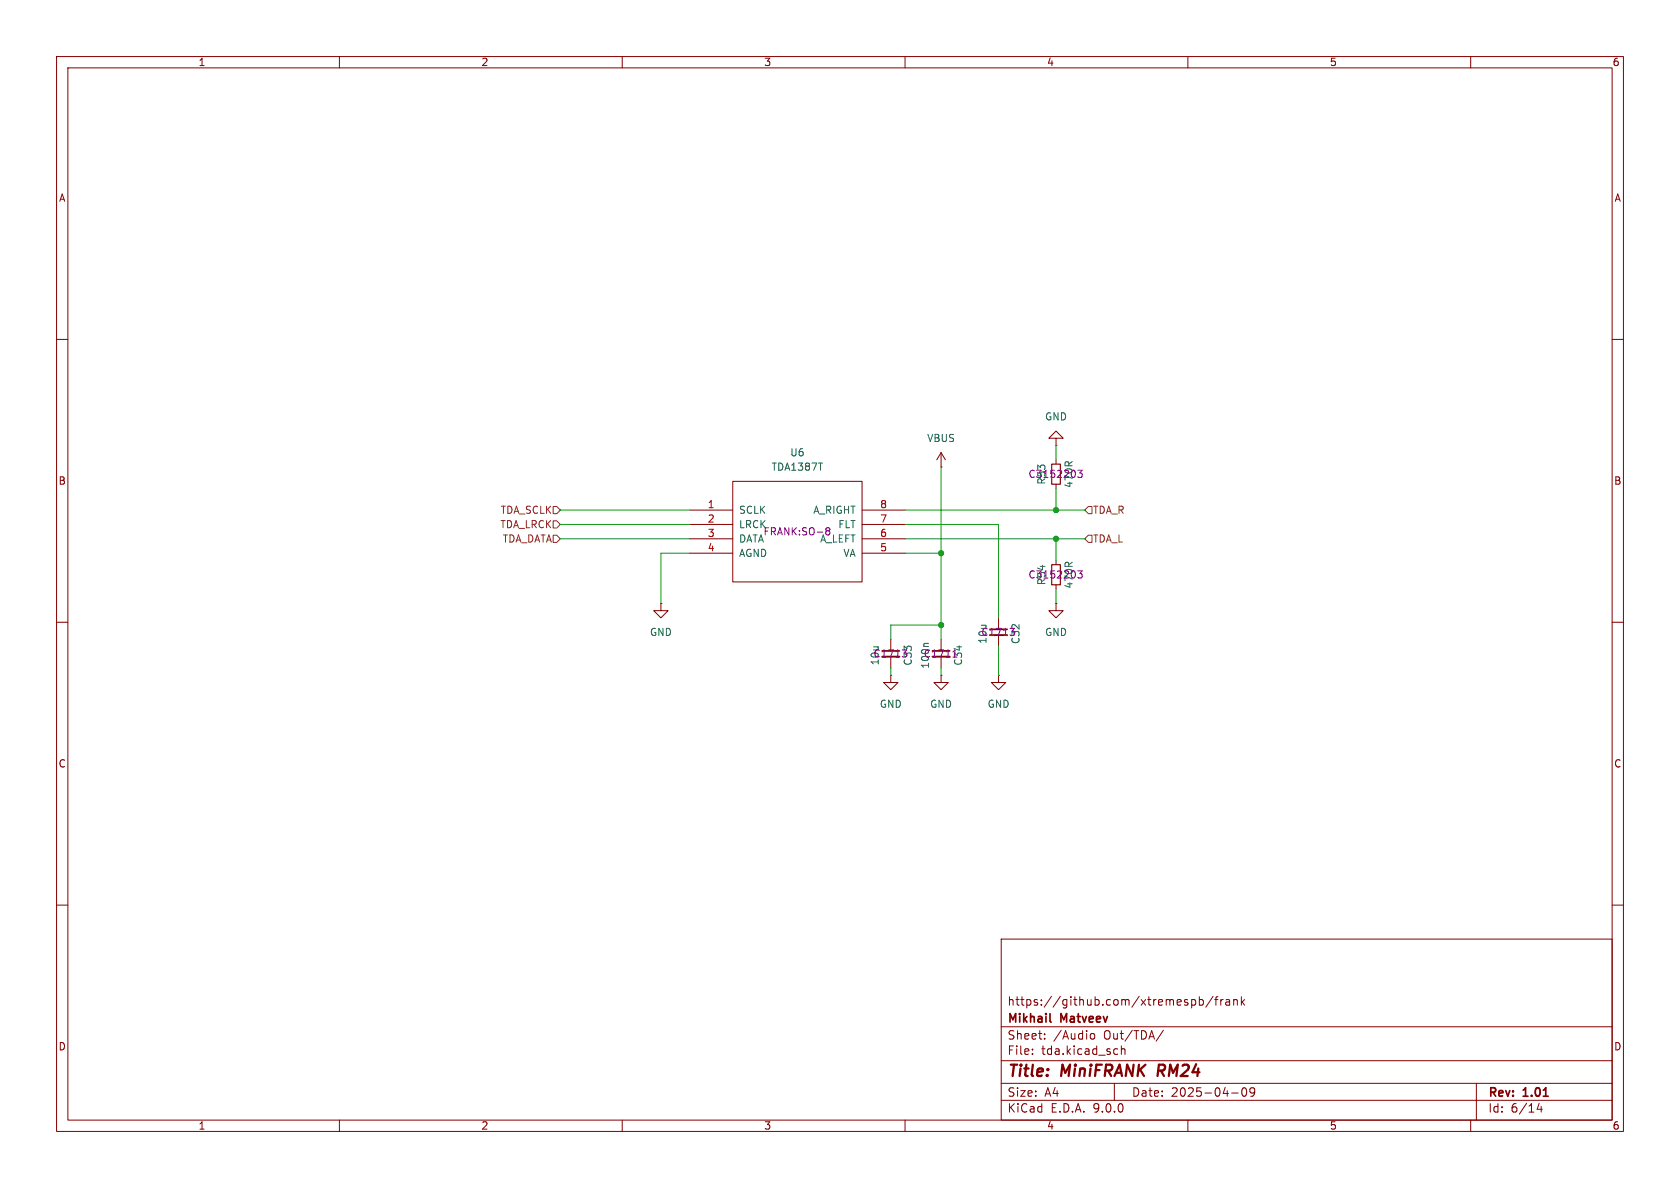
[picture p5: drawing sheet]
<svg xmlns="http://www.w3.org/2000/svg" width="297mm" height="210mm" viewBox="0 0 297 210" stroke-linecap="round" stroke-linejoin="round" font-family="sans-serif">
<g fill="none" stroke="#840000" stroke-width=".18">
<path d="M10 10h277v190h-277zM12 12h273v186h-273zM60 10v2M110 10v2M160 10v2M210 10v2M260 10v2M10 60h2M186.7 77.5h1.3l-1.3-1.3-1.3 1.3h1.3v1.2M186.7 78.7h.1M285 60h2M121.9 90.2h7.6"/>
<path d="M121.9 92.7h7.6M121.9 95.3h7.6M121.9 97.8h7.6M129.5 85.1h22.9v17.8h-22.9zM152.4 90.2h7.6M152.4 92.7h7.6M152.4 95.3h7.6M152.4 97.8h7.6M166.4 82.6h.1M166.4 80v2.6M166.4 80l-.8 1.3M166.4 80l.7 1.3"/>
<path d="M186.7 81.3v.7M186.7 85.6v.8M186.7 99.1v.7M10 110h2M116.8 106.7v1.3h1.3l-1.3 1.2-1.2-1.2h1.2M116.8 106.7h.1M157.5 119.4v1.3h1.2l-1.2 1.2-1.3-1.2h1.3M157.5 119.4h.1M157.5 113v2.1M157.5 116.1v2M166.4 119.4v1.3h1.2l-1.2 1.2-1.3-1.2h1.3M166.4 119.4h.1"/>
<path d="M166.4 113v2.1M166.4 116.1v2M176.5 119.4v1.3h1.3l-1.3 1.2-1.2-1.2h1.2M176.5 119.4h.1M176.5 109.2v2.1M176.5 112.3v2M186.7 106.7v1.3h1.3l-1.3 1.2-1.3-1.2h1.3M186.7 106.7h.1M186.7 103.4v.7M285 110h2M10 160h2M177 166h108v32h-108z"/>
<path d="M210.7 176.8l.4-.1 .3 .3v.4l-.2 .2h-.5M212 176.8l.5-.1 .2 .3v.4l-.1 .2h-.6M212 176.2v1.5M214.5 176.1l-1.3 2M214.7 176.7h.6M215.3 176.2l-.3 .2v1.3M215.8 176.7v1M216.2 176.7l-.2 .1-.2 .2M216.7 176.8h.6l.1 .9M217.4 177.1h-.5a.29 .29 0 0 0-.2 .3 .29 .29 0 0 0 .2 .3l.5-.1M218.1 176.8l.2-.1 .4 .1v.9M218.1 176.7v1"/>
<path d="M219.5 176.2v1.5M219.6 177.1l.4 .6M220 176.7l-.5 .6M285 160h2M60 198v2M110 198v2M160 198v2M177 194.5h108M177 191.5h108M177 187.5h108M177 181.5h108M182.5 186.3v.1"/>
<path d="M182.5 185.5v.1M184.7 183.6v.1M184.7 182.8v.1M192.7 183l.3-.3 .4 .1 .1 .2v.4l-.1 .2-.4 .1-.3-.3M197 191.5v3M197.2 185.4l.4 .1M197.6 186.3l-.4 .1M198.2 185.5l.3-.1 .3 .1 .1 .9M198.2 184.9v1.5M205.7 182.1l-1.3 2M210 198v2M217.7 193.2h1.2"/>
<path d="M219.7 192.4l.2-.1a.81 .81 0 0 1 .6 .6 .81 .81 0 0 1-.3 .8l-.2 .1a.81 .81 0 0 1-.3-1.4zM221.8 192.9l-.3 .3h-.3l-.2-.3 .1-.5 .4-.1 .2 .1a.99 .99 0 0 1-.3 1.4h-.3M260 198v2M261 191.5v6.5M272.1 195l-.4 1.1h1M272.5 195.6v1"/>
</g>
<path d="M204.9 188.2l-.3 2" fill="none" stroke="#840000" stroke-width=".4"/>
<path d="M156 115.1h3M164.8 115.1h3.1M175 111.3h3.1M185.6 180.5l.2 .2" fill="none" stroke="#840000" stroke-width=".3"/>
<path d="M156 116.1h3M164.8 116.1h3.1M175 112.3h3.1" fill="none" stroke="#840000" stroke-width=".33"/>
<path d="M164.2 113.7h-.7l-.2 .2" fill="none" stroke="#006464" stroke-width=".18"/>
<path d="M185.9 82h1.6v3.6h-1.6zM185.9 99.8h1.6v3.6h-1.6z" fill="none" stroke="#840000" stroke-width=".2"/>
<path d="M146 93.6l.2 .2M146 93.5l.2-.2 .4 .1 .1 .2-.2 .2M146.2 93.8h.3M146.2 93.8l-.2 .3M146.5 93.8l.2 .3v.2M190.5 83.1h.8l-.4 .5 .4 .1v.6l-.2 .1-.6-.1M190.5 100.9h.8l-.4 .5 .4 .1v.6l-.2 .1-.6-.1" fill="none" stroke="#840084" stroke-width=".18"/>
<path d="M97.8 89.5h.6l.7 .7-.7 .6h-.6zM97.8 94.6h.6l.7 .7-.7 .6h-.6zM97.8 92.1h.6l.7 .6-.7 .6h-.6zM192.4 89.5h.6v1.3h-.6l-.6-.6zM192.4 94.6h.6v1.3h-.6l-.6-.6z" fill="none" stroke="#725600" stroke-width=".18"/>
<g fill="none" stroke="#009600" stroke-width=".18">
<path d="M186.7 78.7v2.6M99.1 95.3h22.8M99.1 90.2h22.8M99.1 92.7h22.8M121.9 97.8h-5.1v8.9M160 97.8h6.4M160 92.7h16.5v16.5M160 95.3h31.8M160 90.2h31.8M166.4 82.6v30.4M186.7 86.4v3.8M186.7 95.3v3.8"/>
<path d="M157.5 118.1v1.3M166.4 110.5h-8.9v2.5M166.4 118.1v1.3M176.5 114.3v5.1M186.7 104.1v2.6"/>
</g>
<g fill="#009600" stroke="#009600" stroke-width=".18">
<circle cx="186.7" cy="90.2" r=".46"/>
<circle cx="186.7" cy="95.3" r=".46"/>
<circle cx="166.4" cy="110.5" r=".46"/>
<circle cx="166.4" cy="97.8" r=".46"/>
</g>
<g font-size="2.8" fill="#840000">
<text x="178" y="190.9">Title:</text>
<text x="187.7" y="190.9">MiniFRANK</text>
<text x="205.5" y="190.9">RM24</text>
</g>
<g font-size="2.1" fill="#840000">
<text x="178" y="178">https://github.com/xtremespb/frank</text>
<text x="178" y="184">Sheet:</text>
<text x="178" y="181.2">Mikhail</text>
<text x="186.2" y="184">/Audio</text>
<text x="187.6" y="181.2">Matveev</text>
<text x="195.2" y="184">Out/TDA/</text>
<text x="178" y="186.7">File:</text>
<text x="184.1" y="186.7">tda.kicad_sch</text>
<text x="178" y="196.9">KiCad</text>
<text x="178" y="194.1">Size:</text>
<text x="184.7" y="194.1">A4</text>
<text x="185.7" y="196.9">E.D.A.</text>
<text x="193.3" y="196.9">9.0.0</text>
<text x="200" y="194.1">Date:</text>
<text x="207" y="194.1">2025-04-09</text>
<text x="263" y="194.3">Rev:</text>
<text x="263" y="196.9">Id:</text>
<text x="267.1" y="196.9">6/14</text>
<text x="269.4" y="194.3">1.01</text>
</g>
<g font-size="1.8" fill="#840000">
<text x="35" y="11.9">1</text>
<text x="85" y="11.9">2</text>
<text x="135" y="11.9">3</text>
<text x="185" y="11.9">4</text>
<text x="235" y="11.9">5</text>
<text x="285" y="11.9">6</text>
<text x="10.3" y="35.9">A</text>
<text x="285.3" y="35.9">A</text>
<text x="10.3" y="85.9">B</text>
<text x="285.3" y="85.9">B</text>
<text x="10.3" y="135.9">C</text>
<text x="285.3" y="135.9">C</text>
<text x="10.3" y="185.9">D</text>
<text x="285.3" y="185.9">D</text>
<text x="35" y="199.9">1</text>
<text x="85" y="199.9">2</text>
<text x="135" y="199.9">3</text>
<text x="185" y="199.9">4</text>
<text x="235" y="199.9">5</text>
<text x="285" y="199.9">6</text>
</g>
<g font-size="1.8" fill="#006464">
<text x="184.7" y="74.5">GND</text>
<text x="136.3" y="83.4">TDA1387T</text>
<text x="139.6" y="80.9">U6</text>
<text x="163.8" y="78.3">VBUS</text>
<text x="130.6" y="91">SCLK</text>
<text x="143.7" y="91">A_RIGHT</text>
<text x="148.1" y="93.6">FLT</text>
<text x="130.6" y="96.1">DATA</text>
<text x="130.6" y="98.7">AGND</text>
<text x="149" y="98.7">VA</text>
<text x="114.8" y="112.6">GND</text>
<text x="184.7" y="112.6">GND</text>
<text x="155.4" y="125.3">GND</text>
<text x="164.3" y="125.3">GND</text>
<text x="174.5" y="125.3">GND</text>
</g>
<g font-size="1.8" fill="#a90000">
<text x="125" y="89.9">1</text>
<text x="155.5" y="89.9">8</text>
<text x="125" y="92.5">2</text>
<text x="125" y="95">3</text>
<text x="155.5" y="92.5">7</text>
<text x="155.5" y="95">6</text>
<text x="125" y="97.5">4</text>
<text x="155.5" y="97.5">5</text>
</g>
<g font-size="1.8" fill="#840084">
<text x="181.7" y="84.7">C3152203</text>
<text x="185" y="85.8" transform="rotate(-90 185 85.8)">R53</text>
<text x="189.8" y="86.4" transform="rotate(-90 189.8 86.4)">470R</text>
<text x="130.6" y="93.6">LRCK</text>
<text x="134.9" y="94.8">FRANK:SO-8</text>
<text x="144.9" y="96.1">A_LEFT</text>
<text x="181.7" y="102.5">C3152203</text>
<text x="185" y="103.5" transform="rotate(-90 185 103.5)">R54</text>
<text x="189.8" y="104.2" transform="rotate(-90 189.8 104.2)">470R</text>
<text x="173.4" y="112.6">C1713</text>
<text x="174.6" y="113.9" transform="rotate(-90 174.6 113.9)">10u</text>
<text x="180.4" y="114" transform="rotate(-90 180.4 114)">C32</text>
<text x="154.3" y="116.4">C1713</text>
<text x="155.5" y="117.7" transform="rotate(-90 155.5 117.7)">10u</text>
<text x="161.4" y="117.8" transform="rotate(-90 161.4 117.8)">C33</text>
<text x="163.2" y="116.4">C1711</text>
<text x="164.4" y="118.3" transform="rotate(-90 164.4 118.3)">100n</text>
<text x="170.3" y="117.8" transform="rotate(-90 170.3 117.8)">C34</text>
</g>
<g font-size="1.8" fill="#725600">
<text x="88.4" y="93.6">TDA_LRCK</text>
<text x="88.4" y="91">TDA_SCLK</text>
<text x="193.1" y="91">TDA_R</text>
<text x="88.8" y="96.1">TDA_DATA</text>
<text x="193.1" y="96.1">TDA_L</text>
</g>
</svg>
